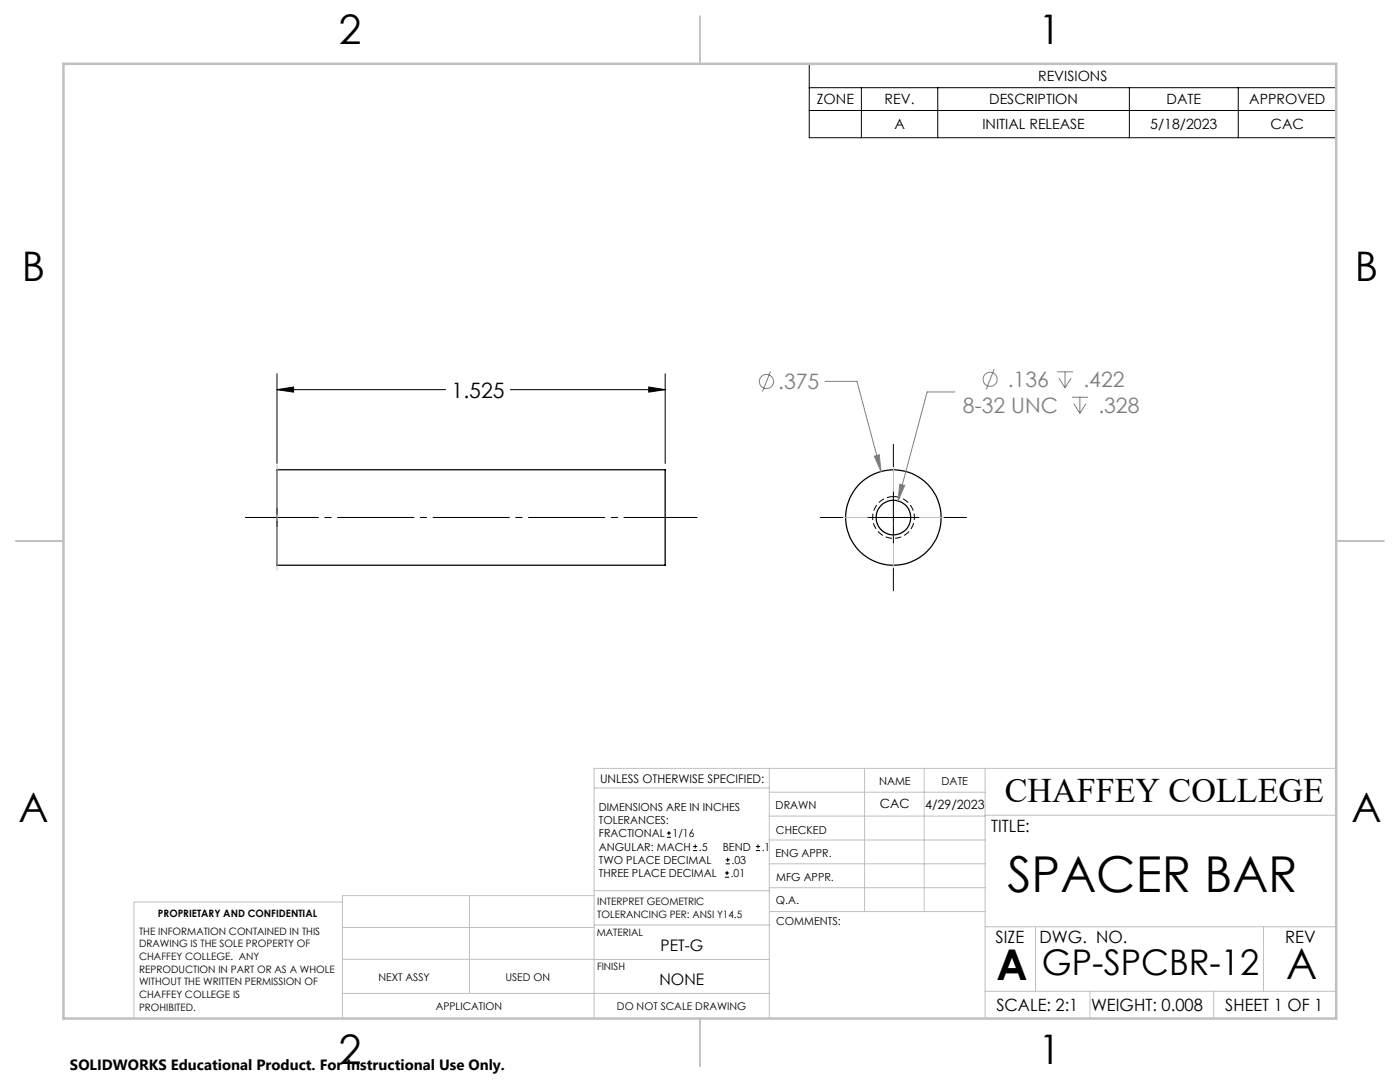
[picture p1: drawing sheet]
<svg xmlns="http://www.w3.org/2000/svg" width="279mm" height="216mm" viewBox="0 0 279 216" stroke-linecap="round" stroke-linejoin="round" font-family="sans-serif">
<g fill="none" stroke="#000" stroke-width=".25">
<path d="M55.3 93.7h77.5v19.1h-77.5z"/>
<circle cx="178.3" cy="103.3" r="3.5"/>
<circle cx="178.3" cy="103.3" r="9.5"/>
</g>
<g fill="none" stroke="#808080" stroke-width=".2">
<path d="M153.8 74.1l-1.6 4M164.7 76.1h6.3l4.8 18M190.6 78.2h-5.6l-5.8 21.7M198.4 73.7l-1.6 4M210.9 74.2h3.3M211.3 75.5l1.2 1.9M212.5 74.2v3.2M213.7 75.5l-1.2 1.9M213.9 79.3h3.2M215.5 79.3v3.2M174.5 91l1-.3 .3 3.4zM179.6 96.6l1 .3-1.4 3z"/>
<path d="M214.3 80.5l1.2 2M216.7 80.5l-1.2 2"/>
<circle cx="153" cy="76.1" r="1.42"/>
<circle cx="197.6" cy="75.7" r="1.4"/>
</g>
<g fill="none" stroke="#000" stroke-width=".2">
<path d="M161.5 12.7h105.2v14.8h-105.2zM161.5 17.5h105.2M171.9 17.5v10M187.1 17.5v10M225.4 17.5v10M247.1 17.5v10M161.5 22h105.2M55.3 77.8l3.3-.6v1zM55.3 74.6v17.9M55.3 77.8h33.6M101.8 77.8h31M129.5 77.2l3.3 .6-3.3 .4z"/>
<path d="M132.8 74.6v17.9M178.3 88.7v4.4M178.3 98.2v10.1M163.7 103.3h4.4M173.2 103.3h10.2M178.3 113.4v4.5M188.5 103.3h4.4M133.1 167.1h.8M133.1 166.2h.8M133.5 165.8v.9M138.3 169.7h.8M138.3 168.9h.8"/>
<path d="M138.7 168.5v.8M144.7 175h.8M144.7 174.2h.8M144.8 172.4h.9M144.8 171.6h.9M145.1 173.8v.8M145.2 171.1v.9M150.8 169.7h.9M150.8 168.9h.9M151.3 168.5v.8"/>
</g>
<path d="M178.3 99.1a4.2 4.2 0 0 1 3.7 6.2 4.2 4.2 0 0 1-7.2 .2 4.2 4.2 0 0 1 3.2-6.4h.3" fill="none" stroke="#000" stroke-width=".2" stroke-dasharray="1.3 .6" stroke-dashoffset="-.1" stroke-linecap="butt"/>
<path d="M49 103.3h90.1" fill="none" stroke="#000" stroke-width=".2" stroke-dasharray="15.2 1.3 1.3 1.3" stroke-dashoffset=".6"/>
<path d="M55.3 92.8v20.9M178.3 92.8v20.9M188.8 103.3h-21" fill="none" stroke="#c0c0c0" stroke-width=".2" stroke-dasharray="15.2 1.3 1.3 1.3" stroke-dashoffset="6.7"/>
<g fill="none" stroke="#c0c0c0" stroke-width=".2">
<path d="M118.6 157.2h34.9M153.5 153.3v49.9M153.5 158.1h43.1M172.5 153.3v28.6M184.4 153.3v28.6M196.6 153.3v49.9M266.7 153.3h-148.1v49.9M68.3 180h-41.6v23.2M93.7 178.7v19.5M118.6 178.7h-50.3v24.5M118.6 177.7h35M153.5 167.6h43.1"/>
<path d="M153.5 162.8h43.1M153.5 172.4h43.1M153.5 177.1h43.1M196.6 162.7h70.1M68.3 198.2h85.2M68.3 191.4l85.2 .1M68.3 185.1h50.3M118.6 184.6h35M153.6 181.9h43M196.6 197.8h70.1M196.6 184.9h70.1M206.7 184.9v12.9"/>
<path d="M217.5 197.8v5.4M242.2 197.8v5.4M252.2 184.9v12.9"/>
</g>
<path d="M139.7 3.2v9.5M3.1 107.9h9.6M266.7 107.9h9.5M139.7 203.2v9.6" fill="none" stroke="#c0c0c0" stroke-width=".25"/>
<path d="M12.7 12.7h254v190.5h-254z" fill="none" stroke="#c0c0c0" stroke-width=".5"/>
<path d="M55.3 77.8l3.3-.6v1zM129.5 77.2l3.3 .6-3.3 .4z" fill="#000"/>
<path d="M179.6 96.6l-.4 3.3 1.4-3zM174.5 91l1.3 3.1-.3-3.4z" fill="#808080"/>
<text font-size="9.9" x="201.1" y="177.9">SPACER BAR</text>
<g font-size="8.5">
<text x="198.9" y="195.5">A</text>
<text x="256.7" y="195.4">A</text>
</g>
<g font-size="8.1">
<text x="67.6" y="8.9">2</text>
<text x="207.3" y="8.9">1</text>
<text x="4.4" y="56.2">B</text>
<text x="270.4" y="56.2">B</text>
<text x="3.7" y="164.1">A</text>
<text x="269.7" y="164.1">A</text>
<text x="67.6" y="212.4">2</text>
<text x="207.3" y="212.4">1</text>
</g>
<text font-size="7.1" x="208" y="194.6">GP-SPCBR-12</text>
<text font-size="6.9" x="200.5" y="160.1">CHAFFEY COLLEGE</text>
<g font-size="4.2" fill="#808080">
<text x="155.3" y="77.7">.375</text>
<text x="201.1" y="77.2">.136</text>
<text x="216.2" y="77.2">.422</text>
<text x="192.2" y="82.3">8-32 UNC</text>
<text x="219.2" y="82.3">.328</text>
</g>
<text font-size="4.2" x="90.1" y="79.3">1.525</text>
<g font-size="3.4">
<text x="197.8" y="166">TITLE:</text>
<text x="198.7" y="188.1">SIZE</text>
<text x="207.5" y="188.1">DWG. NO.</text>
<text x="256.5" y="188.2">REV</text>
<text x="198.8" y="201.7">SCALE: 2:1</text>
<text x="217.7" y="201.8">WEIGHT: 0.008</text>
<text x="244.5" y="201.7">SHEET 1 OF 1</text>
</g>
<g font-size="3.2">
<text x="131.8" y="189.8">PET-G</text>
<text x="131.6" y="196.6">NONE</text>
</g>
<text font-size="3" x="14" y="213.5">SOLIDWORKS Educational Product. For Instructional Use Only.</text>
<g font-size="2.8">
<text x="207.2" y="16.2">REVISIONS</text>
<text x="163" y="20.8">ZONE</text>
<text x="176.5" y="20.8">REV.</text>
<text x="197.4" y="20.8">DESCRIPTION</text>
<text x="232.8" y="20.8">DATE</text>
<text x="249.3" y="20.8">APPROVED</text>
<text x="178.5" y="25.8">A</text>
<text x="196.1" y="25.8">INITIAL RELEASE</text>
<text x="229.6" y="25.8">5/18/2023</text>
<text x="253.6" y="25.8">CAC</text>
</g>
<g font-size="2.5">
<text x="175.6" y="161.3">CAC</text>
<text x="184.6" y="161.4">4/29/2023</text>
</g>
<text font-size="2.4" x="119.8" y="156.2">UNLESS OTHERWISE SPECIFIED:</text>
<g font-size="2.2">
<text x="119.5" y="161.8">DIMENSIONS ARE IN INCHES</text>
<text x="154.8" y="161.4">DRAWN</text>
<text x="175.4" y="156.6">NAME</text>
<text x="187.9" y="156.7">DATE</text>
<text x="119.5" y="164.4">TOLERANCES:</text>
<text x="119.5" y="167.1">FRACTIONAL</text>
<text x="134.2" y="167.1">1/16</text>
<text x="154.9" y="166.3">CHECKED</text>
<text x="119.5" y="172.4">TWO PLACE DECIMAL</text>
<text x="119.5" y="169.7">ANGULAR: MACH</text>
<text x="139.5" y="169.7">.5</text>
<text x="144.2" y="169.7">BEND</text>
<text x="146" y="172.4">.03</text>
<text x="152" y="169.7">.1</text>
<text x="154.8" y="171">ENG APPR.</text>
<text x="119.5" y="175">THREE PLACE DECIMAL</text>
<text x="145.8" y="175">.01</text>
<text x="154.9" y="175.7">MFG APPR.</text>
<text x="154.9" y="180.4">Q.A.</text>
<text x="154.9" y="184.6">COMMENTS:</text>
</g>
<g font-size="2.1">
<text x="75.5" y="195.7">NEXT ASSY</text>
<text x="100.9" y="195.7">USED ON</text>
<text x="86.9" y="201.5">APPLICATION</text>
<text x="123.1" y="201.6">DO NOT SCALE DRAWING</text>
</g>
<g font-size="2">
<text x="31.5" y="182.9">PROPRIETARY AND CONFIDENTIAL</text>
<text x="119.2" y="180.6">INTERPRET GEOMETRIC</text>
<text x="119.2" y="183.1">TOLERANCING PER: ANSI Y14.5</text>
<text x="27.8" y="186.5">THE INFORMATION CONTAINED IN THIS</text>
<text x="27.8" y="189">DRAWING IS THE SOLE PROPERTY OF</text>
<text x="27.8" y="191.6">CHAFFEY COLLEGE. ANY</text>
<text x="119.1" y="186.7">MATERIAL</text>
<text x="27.8" y="194.1">REPRODUCTION IN PART OR AS A WHOLE</text>
<text x="27.8" y="196.6">WITHOUT THE WRITTEN PERMISSION OF</text>
<text x="119.1" y="193.5">FINISH</text>
<text x="27.8" y="199.1">CHAFFEY COLLEGE IS</text>
<text x="27.8" y="201.7">PROHIBITED.</text>
</g>
</svg>
